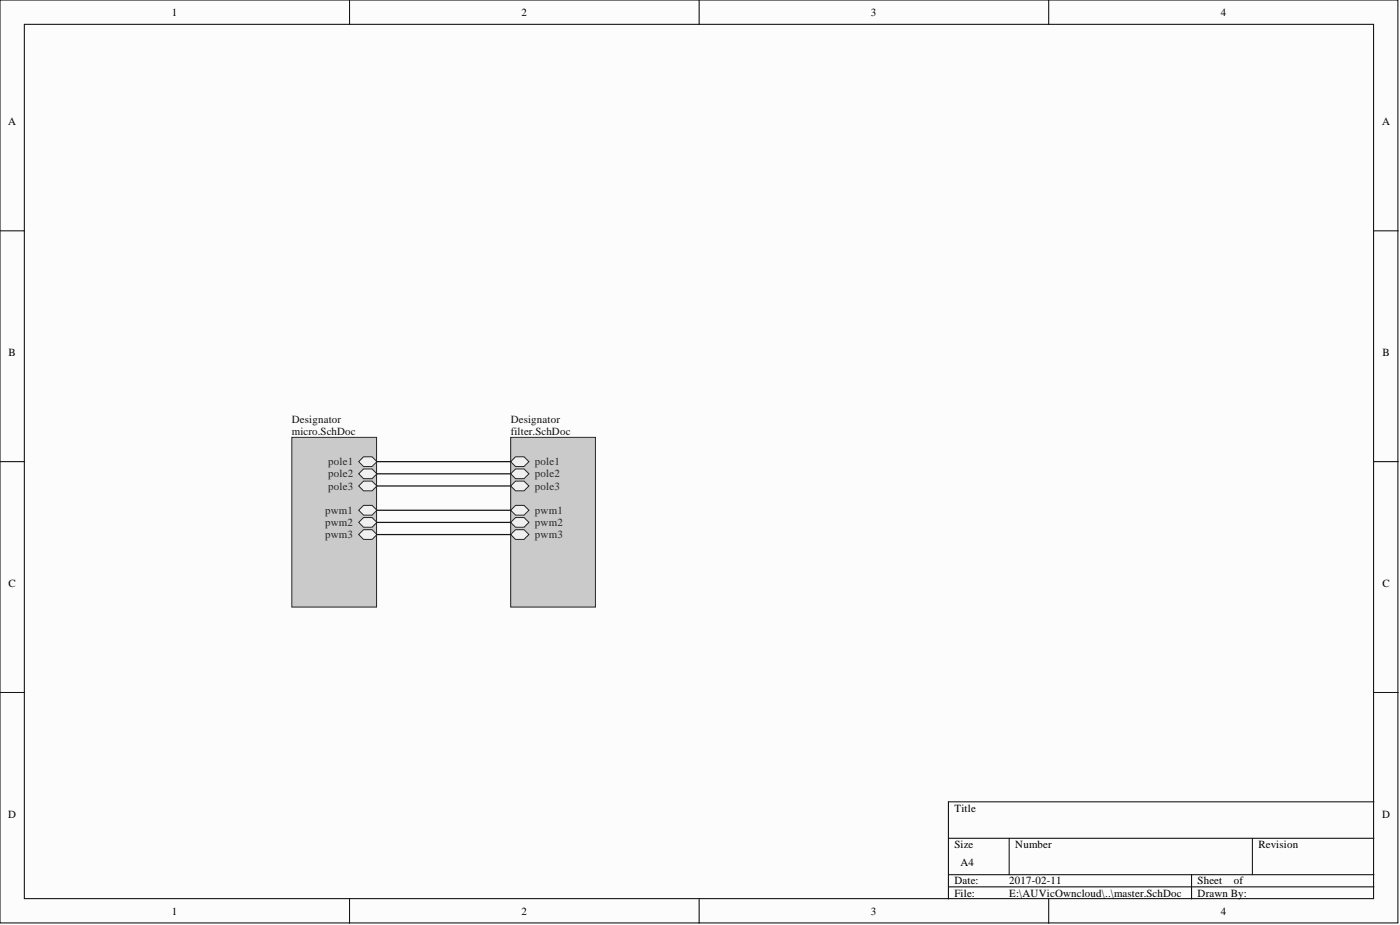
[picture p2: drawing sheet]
<svg xmlns="http://www.w3.org/2000/svg" width="292mm" height="193mm" viewBox="0 0 292 193" stroke-linecap="round" stroke-linejoin="round" font-family="sans-serif">
<g fill="#fcfcfc" stroke="#000" stroke-width=".21">
<path d="M0 0h291.7v192.5h-291.7z"/>
<path d="M5.1 5.1h281.5v182.4h-281.5z"/>
</g>
<g fill="none" stroke="#000" stroke-width=".21">
<path d="M72.9 0v5.1M145.9 0v5.1M218.8 0v5.1M0 48.2h5.1M286.7 48.2h5M0 96.3h5.1M286.7 96.3h5M0 144.5h5.1M286.7 144.5h5M197.9 174.9h88.8M210.6 174.9v7.6M261.3 174.9v7.6"/>
<path d="M286.7 167.3h-88.8v20.2M72.9 187.5v5.1M145.9 187.5v5.1M197.9 182.5h88.8M197.9 185h88.8M218.8 187.5v5.1M248.6 182.5v5"/>
</g>
<path d="M60.9 91.2h17.7v35.4h-17.7z" fill="#cacaca" stroke="#262626" stroke-width=".21"/>
<path d="M74.8 96.3l1.1-1h1.7l1 1-1 1h-1.7z" fill-rule="evenodd" fill="#f0f0f0"/>
<path d="M74.8 96.3l1.1-1h1.7l1 1-1 1h-1.7z" fill="none" stroke="#262626" stroke-width=".21"/>
<path d="M74.8 98.8l1.1-1h1.7l1 1-1 1.1h-1.7z" fill-rule="evenodd" fill="#f0f0f0"/>
<path d="M74.8 98.8l1.1-1h1.7l1 1-1 1.1h-1.7z" fill="none" stroke="#262626" stroke-width=".21"/>
<path d="M74.8 101.4l1.1-1h1.7l1 1-1 1h-1.7z" fill-rule="evenodd" fill="#f0f0f0"/>
<path d="M74.8 101.4l1.1-1h1.7l1 1-1 1h-1.7z" fill="none" stroke="#262626" stroke-width=".21"/>
<path d="M74.8 106.4l1.1-1h1.7l1 1-1 1.1h-1.7z" fill-rule="evenodd" fill="#f0f0f0"/>
<path d="M74.8 106.4l1.1-1h1.7l1 1-1 1.1h-1.7z" fill="none" stroke="#262626" stroke-width=".21"/>
<path d="M74.8 109l1.1-1h1.7l1 1-1 1h-1.7z" fill-rule="evenodd" fill="#f0f0f0"/>
<path d="M74.8 109l1.1-1h1.7l1 1-1 1h-1.7z" fill="none" stroke="#262626" stroke-width=".21"/>
<path d="M74.8 111.5l1.1-1h1.7l1 1-1 1h-1.7z" fill-rule="evenodd" fill="#f0f0f0"/>
<path d="M74.8 111.5l1.1-1h1.7l1 1-1 1h-1.7z" fill="none" stroke="#262626" stroke-width=".21"/>
<path d="M106.5 91.2h17.7v35.4h-17.7z" fill="#cacaca" stroke="#262626" stroke-width=".21"/>
<path d="M106.5 96.3l1.1-1h1.7l1.1 1-1.1 1h-1.7z" fill-rule="evenodd" fill="#f0f0f0"/>
<path d="M106.5 96.3l1.1-1h1.7l1.1 1-1.1 1h-1.7z" fill="none" stroke="#262626" stroke-width=".21"/>
<path d="M106.5 98.8l1.1-1h1.7l1.1 1-1.1 1.1h-1.7z" fill-rule="evenodd" fill="#f0f0f0"/>
<path d="M106.5 98.8l1.1-1h1.7l1.1 1-1.1 1.1h-1.7z" fill="none" stroke="#262626" stroke-width=".21"/>
<path d="M106.5 101.4l1.1-1h1.7l1.1 1-1.1 1h-1.7z" fill-rule="evenodd" fill="#f0f0f0"/>
<path d="M106.5 101.4l1.1-1h1.7l1.1 1-1.1 1h-1.7z" fill="none" stroke="#262626" stroke-width=".21"/>
<path d="M106.5 106.4l1.1-1h1.7l1.1 1-1.1 1.1h-1.7z" fill-rule="evenodd" fill="#f0f0f0"/>
<path d="M106.5 106.4l1.1-1h1.7l1.1 1-1.1 1.1h-1.7z" fill="none" stroke="#262626" stroke-width=".21"/>
<path d="M106.5 109l1.1-1h1.7l1.1 1-1.1 1h-1.7z" fill-rule="evenodd" fill="#f0f0f0"/>
<path d="M106.5 109l1.1-1h1.7l1.1 1-1.1 1h-1.7z" fill="none" stroke="#262626" stroke-width=".21"/>
<path d="M106.5 111.5l1.1-1h1.7l1.1 1-1.1 1h-1.7z" fill-rule="evenodd" fill="#f0f0f0"/>
<path d="M106.5 111.5l1.1-1h1.7l1.1 1-1.1 1h-1.7z" fill="none" stroke="#262626" stroke-width=".21"/>
<path d="M78.6 96.3h27.9M78.6 98.8h27.9M78.6 101.4h27.9M78.6 106.4h27.9M78.6 109h27.9M78.6 111.5h27.9" fill="none" stroke="#0e0e0e" stroke-width=".25"/>
<g font-size="2.3">
<text x="35.9" y="3.3">1</text>
<text x="108.8" y="3.3">2</text>
<text x="181.7" y="3.3">3</text>
<text x="254.7" y="3.3">4</text>
<text x="1.7" y="26.1">A</text>
<text x="288.4" y="26.1">A</text>
<text x="1.8" y="74.3">B</text>
<text x="288.4" y="74.3">B</text>
<text x="1.8" y="122.4">C</text>
<text x="288.4" y="122.4">C</text>
<text x="1.7" y="170.6">D</text>
<text x="199.1" y="169.3">Title</text>
<text x="288.4" y="170.6">D</text>
<text x="199.1" y="176.9">Size</text>
<text x="211.8" y="176.9">Number</text>
<text x="262.6" y="176.9">Revision</text>
<text x="199.1" y="184.5">Date:</text>
<text x="200.4" y="180.7">A4</text>
<text x="210.6" y="184.5">2017-02-11</text>
<text x="249.9" y="184.5">Sheet</text>
<text x="257.4" y="184.5">of</text>
<text x="35.9" y="190.8">1</text>
<text x="108.8" y="190.8">2</text>
<text x="181.7" y="190.8">3</text>
<text x="199.1" y="187">File:</text>
<text x="210.6" y="187">E:\AUVicOwncloud\..\master.SchDoc</text>
<text x="249.9" y="187">Drawn By:</text>
<text x="254.7" y="190.8">4</text>
</g>
<g font-size="2.3" fill="#0e0e0e">
<text x="60.9" y="88.2">Designator</text>
<text x="106.5" y="88.2">Designator</text>
<text x="60.9" y="90.7">micro.SchDoc</text>
<text x="106.5" y="90.7">filter.SchDoc</text>
</g>
<g font-size="2.3" fill="#262626">
<text x="68.5" y="97.1">pole1</text>
<text x="68.5" y="99.6">pole2</text>
<text x="111.6" y="97.1">pole1</text>
<text x="111.6" y="99.6">pole2</text>
<text x="67.8" y="107.2">pwm1</text>
<text x="68.5" y="102.1">pole3</text>
<text x="111.6" y="102.1">pole3</text>
<text x="111.6" y="107.2">pwm1</text>
<text x="67.8" y="109.7">pwm2</text>
<text x="67.8" y="112.3">pwm3</text>
<text x="111.6" y="109.7">pwm2</text>
<text x="111.6" y="112.3">pwm3</text>
</g>
</svg>
